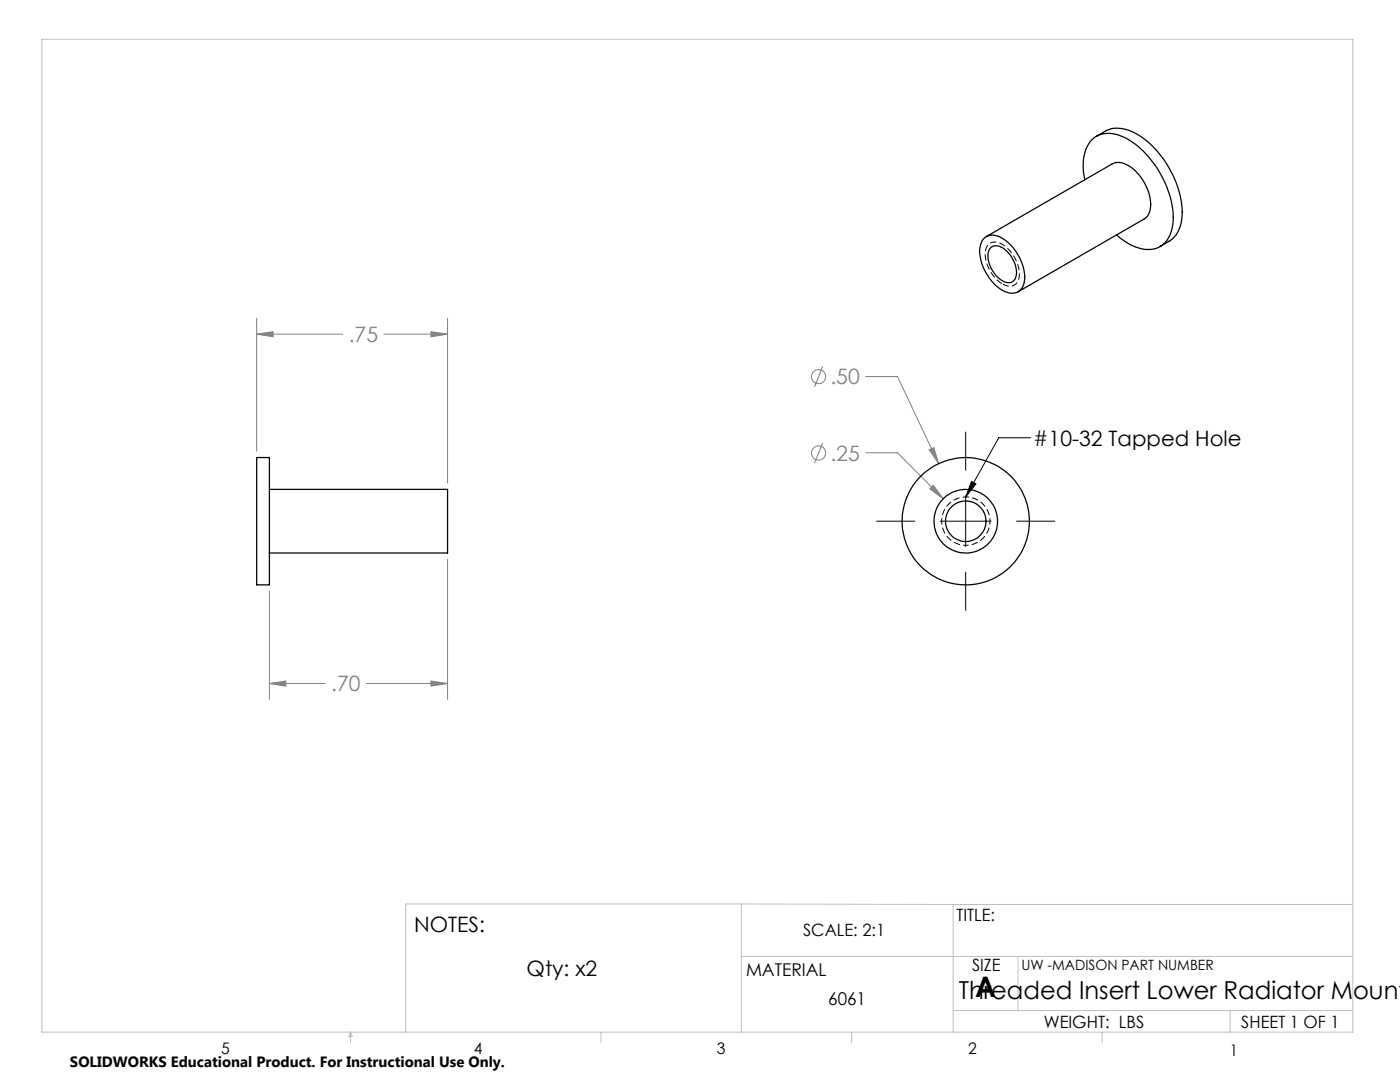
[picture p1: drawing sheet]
<svg xmlns="http://www.w3.org/2000/svg" width="279mm" height="216mm" viewBox="0 0 279 216" stroke-linecap="round" stroke-linejoin="round" font-family="sans-serif">
<g fill="none" stroke="#c0c0c0" stroke-width=".2">
<path d="M8.4 7.8h261.6v198.2h-261.6zM148 180.4v25.6M148 180.4h-67v25.6M148 190.9h122M148 180.4l42.2 .1M190.2 180.5v25.5M190.2 180.5h79.8M203.2 190.9v10.7M70 206v2.1M70 206l.3 .8h-.7zM119.9 206v2.1M170 206v2.1"/>
<path d="M190.2 201.6h79.8M220 206v2.1M245.5 201.6v4.4"/>
</g>
<g fill="none" stroke="#808080" stroke-width=".2">
<path d="M51.2 66.7l3.3-.5v1zM51.2 63.5v26.5M51.2 66.7h17.2M76.6 66.7h12.7M86 66.2l3.3 .5-3.3 .5zM89.3 63.5v32.9M164.2 73.1l-1.6 4.1M172.8 75.1h6.3l8.2 17.4M164.2 88.4l-1.6 4M172.8 90.3h6.3l9.1 9.2M185.5 89.7l.9-.4 .9 3.2zM186.3 96.8l1.9 2.7-2.6-2z"/>
<path d="M53.8 118v21.6M89.3 111.6v28M53.8 136.4l3.2-.5v1zM53.8 136.4h11.1M73.1 136.4h16.2M86 135.9l3.3 .5-3.3 .5z"/>
<circle cx="163.4" cy="75.1" r="1.41"/>
<circle cx="163.4" cy="90.4" r="1.41"/>
</g>
<path d="M192.8 108.8a4.8 4.8 0 0 1-4.3-7.1 4.8 4.8 0 0 1 8.3-.3 4.8 4.8 0 0 1-3.7 7.4h-.3" fill="none" stroke="#000" stroke-width=".2" stroke-dasharray="1.3 .6" stroke-dashoffset=".7" stroke-linecap="butt"/>
<path d="M200 56.6a7.1 7.1 0 0 1-3.2-7 2.04 2.04 0 0 1 3.3-.8 7 7 0 0 1 3.1 7.1 2 2 0 0 1-3.2 .7" fill="none" stroke="#000" stroke-width=".2" stroke-dasharray="1.3 .6" stroke-dashoffset="-.1" stroke-linecap="butt"/>
<path d="M192.7 86.2v7.6M192.7 98.9v10.2M193.9 96.1l.9 .5-2.1 2.6zM205.7 87.3h-6.4l-6.6 11.9M174.9 104h7.7M187.6 104h10.2M192.7 114.2v7.6M202.9 104h7.6" fill="none" stroke="#000" stroke-width=".2"/>
<path d="M51.2 66.7l3.3-.5v1zM86 66.2l3.3 .5-3.3 .5zM53.8 136.4l3.2-.5v1zM86 135.9l3.3 .5-3.3 .5zM185.5 89.7l1.8 2.8-.9-3.2zM186.3 96.8l-.7 .7 2.6 2z" fill="#808080"/>
<path d="M193.9 96.1l.9 .5-2.1 2.6z" fill="#000"/>
<g fill="none" stroke="#000" stroke-width=".25">
<path d="M216.5 35.9a9.1 9.1 0 0 1 1.2-7.7 5.2 5.2 0 0 1 6.3-1 19.2 19.2 0 0 1 9.5 12.1 10.5 10.5 0 0 1-.6 8.6 4.9 4.9 0 0 1-6.1 1.5 12.3 12.3 0 0 1-4-2.5M218.8 27.2l1.8-1a6.5 6.5 0 0 1 6.6 .8 19.8 19.8 0 0 1 8.7 15.9 6.1 6.1 0 0 1-2.6 5.3l-1.8 1M196.2 47.7a2.95 2.95 0 0 1 4.1 0 9.5 9.5 0 0 1 4.1 8.7 2.56 2.56 0 0 1-4.1 1.6 9.5 9.5 0 0 1-4.7-8.8zM196.8 47.2l25.2-14.5a3.4 3.4 0 0 1 3.7 .7 9.5 9.5 0 0 1 3.8 8.5 2.56 2.56 0 0 1-1.2 1.8l-25.1 14.5M197.6 49.5a2 2 0 0 1 2.8 .2 5.7 5.7 0 0 1 2.3 5.8 1.61 1.61 0 0 1-2.5 .6 5.9 5.9 0 0 1-2.9-5.9zM51.2 91.3h2.6v25.4h-2.6zM53.8 97.6h35.5v12.7h-35.5"/>
<circle cx="192.7" cy="104" r="12.7"/>
<circle cx="192.7" cy="104" r="6.3"/>
<circle cx="192.7" cy="104" r="4"/>
</g>
<text font-size="5.6" x="194.6" y="199">A</text>
<text font-size="4.9" x="191.3" y="199.4">Threaded Insert Lower Radiator Mount</text>
<g font-size="4.2" fill="#808080">
<text x="69.6" y="68.3">.75</text>
<text x="165.7" y="76.7">.50</text>
<text x="165.7" y="91.9">.25</text>
<text x="66.1" y="138">.70</text>
</g>
<g font-size="4.2">
<text x="206.2" y="89">#10-32 Tapped Hole</text>
<text x="82.6" y="185.9">NOTES:</text>
<text x="105.1" y="194.7">Qty: x2</text>
</g>
<g font-size="3.5">
<text x="148.9" y="194.7">MATERIAL</text>
<text x="165.3" y="200.6">6061</text>
</g>
<g font-size="3.4">
<text x="190.9" y="183.8">TITLE:</text>
<text x="160.3" y="186.8">SCALE: 2:1</text>
<text x="194" y="193.8">SIZE</text>
<text x="208.3" y="205.1">WEIGHT: LBS</text>
<text x="247.7" y="205.1">SHEET 1 OF 1</text>
</g>
<g font-size="3.2">
<text x="44.2" y="210.4">5</text>
<text x="94.6" y="210.3">4</text>
<text x="143.1" y="210.4">3</text>
<text x="193.2" y="210.3">2</text>
<text x="245.4" y="210.6">1</text>
</g>
<text font-size="3" x="14" y="212.9">SOLIDWORKS Educational Product. For Instructional Use Only.</text>
<text font-size="2.8" x="203.8" y="193.5">UW -MADISON PART NUMBER</text>
</svg>
